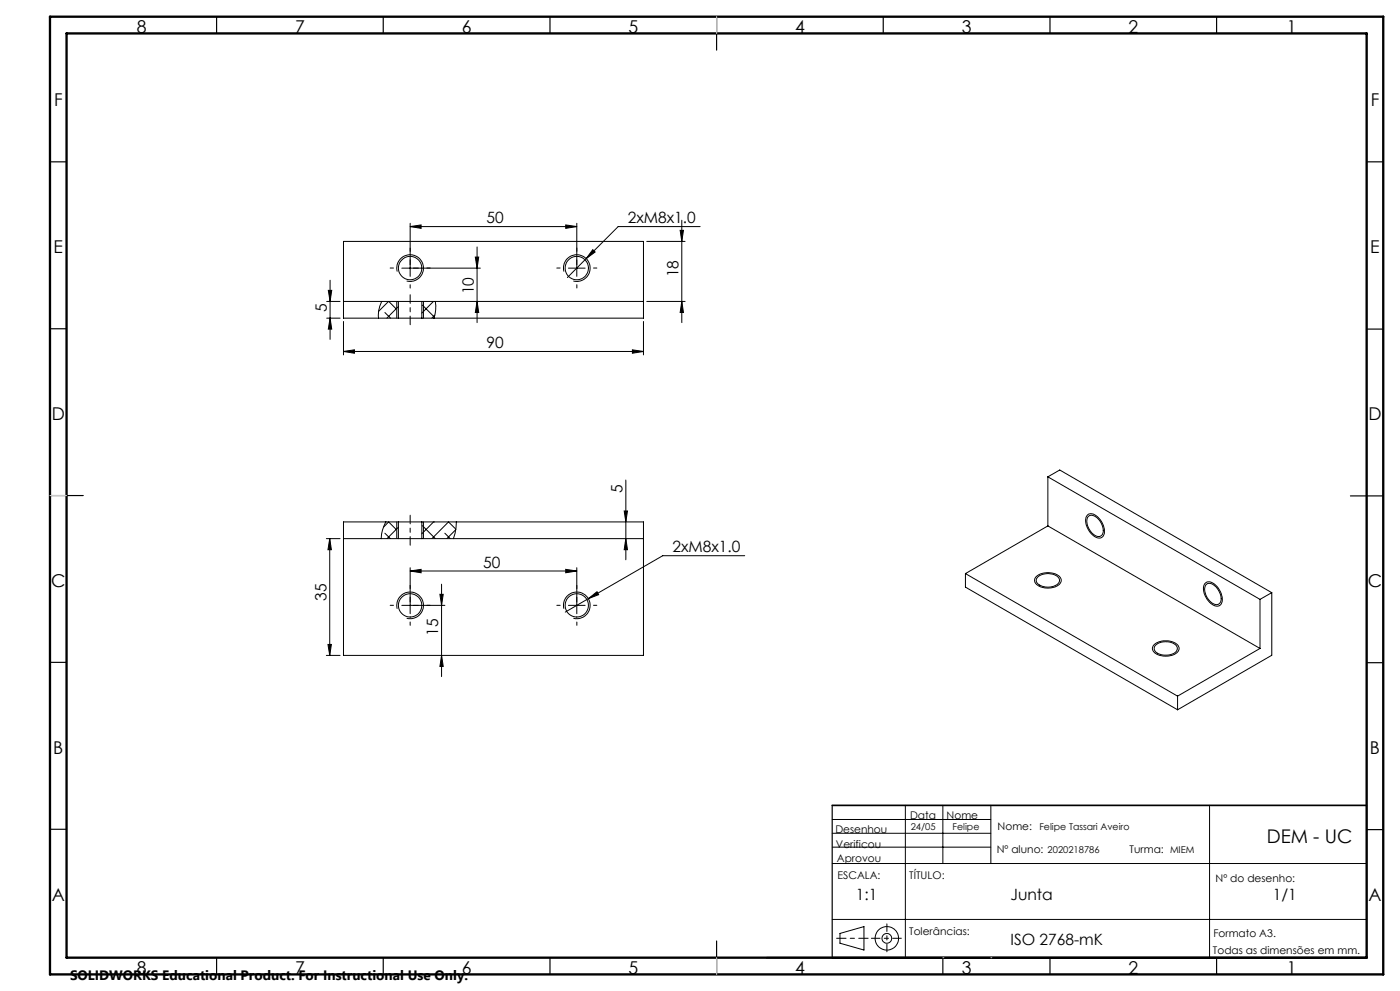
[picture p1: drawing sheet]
<svg xmlns="http://www.w3.org/2000/svg" width="420mm" height="297mm" viewBox="0 0 420 297" stroke-linecap="round" stroke-linejoin="round" font-family="sans-serif">
<g fill="none" stroke="#000" stroke-width=".3">
<path d="M123 67.9l3.3-.5v1zM123 67.9h50M123 66.9v15.9M142.6 77h1l-.5 3.4zM143.1 74v22.7M169.7 67.4l3.3 .5-3.3 .5zM173 66.9v15.9M175.9 77.5l-5.7 5.7M177.8 74.8l.7 .7-2.6 2zM194 72.4h11.5M204 69h1l-.5 3.4zM204.5 66v30.7"/>
<path d="M210 67.9h-24.5l-9.6 9.6M98 90.3h4M98 95.4h4M98.5 87h1l-.5 3.3zM99 84v17.7M99 95.4l.5 3.2h-1zM103 90.3h16.5M103 96.3v10.1M114.5 90.3a8.6 8.6 0 0 0-.9 5.1M115.5 93.7l1.7 1.7M116.6 90.3l-3 3M116.6 90.3l2.3 2.3"/>
<path d="M119 90.3v5.1M119.2 81.4a4 4 0 0 1 3.5-5.1 4 4 0 0 1 4.3 4.4 4 4 0 0 1-5 3.5M119.5 91.9l-3.4 3.5M119.5 90.3h7M119.5 95.4h7M119.5 95.4h-16.5v-23h90v23h-66.5M119.5 90.3v5.1M120.5 80.4h23.6M126.5 90.3h66.5M126.5 90.3v5.1M126.7 91.4l3.6 3.6M127 90.3v5.1"/>
<path d="M130 90.3l-3.5 3.5M130.5 94.4l-1 1M130.6 90.3a10.1 10.1 0 0 1-.4 5.1M143.1 90.3l.5 3.4h-1zM169.2 81.4a4 4 0 0 1 3.4-5.1 4 4 0 0 1 4.4 4.3 4 4 0 0 1-5 3.6M170.5 80.4h5M193 96.3v10.1M194 90.3h11.5M204.5 90.3l.5 3.4h-1zM103 105.3l3.3-.5v1.1zM103 105.3h90M189.7 104.8l3.3 .5-3.3 .6z"/>
<path d="M115 158l1.6-1.6 2.3 2.3M115.5 159.8l1.6 1.6M115.7 156.4a10.8 10.8 0 0 0-1.3 5M119 156.4v5M119.5 158l-3.4 3.4M119.5 156.4h7M119.5 156.4h-16.5v40h90v-40h-66.5M119.5 156.4v5M126.5 156.4v5M126.7 157.5l3.9 3.9M127 156.4v5M130.1 156.4l-3.6 3.6"/>
<path d="M130.1 156.4h.1M133.5 159.8l1.6 1.6M136.7 158.7l-2.6 2.7M136.8 158.6l-2.3-2.2-4.9 5M136.9 156.4l-.4 3.4-.5 1.6M187.3 153.1h.9l-.5 3.3zM187.7 143.9v23.9M314.4 157.6l-24.8 14.3M314.4 157.6l63.6 36.7M314.4 142.9v14.7M314.4 142.9l63.6 36.7M314.4 142.9l3.5-2 63.6 36.7"/>
<path d="M326.2 154.3a2.64 2.64 0 0 1 3.7 1.2 4.4 4.4 0 0 1 .9 5.4 2.61 2.61 0 0 1-3.6-1.2 4.5 4.5 0 0 1-1-5.4zM326.6 154.7a2.76 2.76 0 0 1 3.5 1.7 3.1 3.1 0 0 1 0 4.3 3.7 3.7 0 0 1-3.9-3.2 2.65 2.65 0 0 1 .4-2.8zM97.9 161.4h4.1M98.9 161.4l.5 3.3h-1zM98.9 161.4v35M103 161.4h16.5M119.5 161.4h7M123 171.1l3.3-.5v1.1zM123 170.1v13.8M123 171.1h50M126.5 161.4h66.5M132 178.1h1l-.5 3.3z"/>
<path d="M132.5 175.1v27.7M169.7 170.6l3.3 .5-3.3 .6zM173 170.1v13.8M176.5 179.4l2.6-2.1 .5 .9zM176.5 179.4l-6.9 4M187.7 161.4l.5 3.3h-.9zM223.4 166.5h-24.6l-22.3 12.9M289.6 171.9l63.7 36.7M289.6 171.9v4.1l63.7 36.7M310.7 173a5.4 5.4 0 0 1 7.5 .3 2.21 2.21 0 0 1-2.2 2.7 4.7 4.7 0 0 1-5.6-1.7v-.7zM311.3 173a4.8 4.8 0 0 1 6.3 .2 1.76 1.76 0 0 1-1.5 2.5 4.6 4.6 0 0 1-5.2-1.3v-.9zM361.5 174.9a2.22 2.22 0 0 1 3.3 .6 5 5 0 0 1 1.5 5.6 2.41 2.41 0 0 1-3.6-.8 4.7 4.7 0 0 1-1.2-5.4z"/>
<path d="M361.8 175.3a2.15 2.15 0 0 1 3.1 .7 4.2 4.2 0 0 1 1 4.8 2.12 2.12 0 0 1-3.1-.8 4.3 4.3 0 0 1-1-4.7zM378 179.6v14.7M381.5 177.6v18.8l-28.2 16.3M381.5 177.6l-3.5 2M97.9 196.4h4.1M98.4 193.1h1l-.5 3.3zM119.2 182.5a4 4 0 0 1 3.5-5.1 4 4 0 0 1 4.3 4.4 4 4 0 0 1-5 3.5M120.5 181.4h13M132.5 196.4l.5 3.3h-1zM169.2 182.5a4 4 0 0 1 3.4-5.1 4 4 0 0 1 4.4 4.3 4 4 0 0 1-5 3.6M170.5 181.4h5M346.1 193.4a5.6 5.6 0 0 1 7.4 .1 1.93 1.93 0 0 1-1.6 2.8 5.4 5.4 0 0 1-6-1.3l-.2-.8z"/>
<path d="M346.6 193.4a4.8 4.8 0 0 1 6.4 .2 1.76 1.76 0 0 1-1.6 2.5 4.4 4.4 0 0 1-5.1-1.3v-.6zM378 194.3l-24.7 14.3M353.3 208.6v4.1M249.7 258.8h160.3M249.7 249.7h47.6M249.7 245.6h47.6M249.7 253.9h47.6M271.6 241.4v45.6M282.9 241.4v17.4M297.3 241.4v17.4M362.9 241.4v45.6M249.7 275.6h160.3"/>
<path d="M252 279.7l7.2-2v7l-7.2-2z"/>
<circle cx="123" cy="80.3" r="3.5"/>
<circle cx="173" cy="80.3" r="3.5"/>
<circle cx="123" cy="181.4" r="3.5"/>
<circle cx="173" cy="181.4" r="3.5"/>
<circle cx="266" cy="281.2" r="1.46"/>
<circle cx="266.1" cy="281.2" r="3.5"/>
</g>
<path d="M123.1 97.3v-9M123.1 163.4v-9" fill="none" stroke="#000" stroke-width=".3" stroke-dasharray="15.2 1.3 1.3 1.3" stroke-dashoffset="12.6"/>
<path d="M261.4 281.2h9" fill="none" stroke="#000" stroke-width=".3" stroke-dasharray="15.2 1.3 1.3 1.3" stroke-dashoffset="12.7"/>
<path d="M266.1 276.9v8.3" fill="none" stroke="#000" stroke-width=".3" stroke-dasharray="15.2 1.3 1.3 1.3" stroke-dashoffset="13"/>
<path d="M260.4 281.2h-9.4" fill="none" stroke="#000" stroke-width=".3" stroke-dasharray="15.2 1.3 1.3 1.3" stroke-dashoffset="12.4"/>
<g fill="none" stroke="#000" stroke-width=".35">
<path d="M65 5v5M115 5v5M165 5v5M215 5v10M265 5v5M315 5v5M365 5v5M15 48.5h5M410 48.5h5M15 98.5h5M410 98.6h5M15 148.5h10"/>
<path d="M405.1 148.6h9.9M15 198.5h5M410 198.6h5M15 248.5h5M249.7 241.4v45.6M410 248.6h5M410 241.4v45.6M65 287v5M115 287v5M165 287v5M215 282v10M282.9 287v5"/>
<path d="M315 287v5M365 287v5"/>
</g>
<path d="M249.7 241.4h160.3M230 287h180" fill="none" stroke="#000" stroke-width=".5"/>
<path d="M15 5h400v287h-400zM20 10h390v277h-390z" fill="none" stroke="#000" stroke-width=".7"/>
<path d="M282.9 287h.1M297.3 287h.1" fill="none" stroke="#c0c0c0" stroke-width=".3"/>
<path d="M215 5v5M15 148.5h5M215 287v5" fill="none" stroke="#c0c0c0" stroke-width=".35"/>
<g fill="none" stroke="#000" stroke-width=".3" stroke-dasharray="15.2 1.3 1.3 1.3">
<path d="M123.1 75.3v-1M173.1 75.3v-1M118.1 80.3h-1M123.1 85.3v1M128.1 80.3h1M168.1 80.3h-1M173.1 85.3v1M178.1 80.3h1M123.1 176.4v-1M173.1 176.4v-1M118.1 181.4h-1M123.1 186.4v1"/>
<path d="M128.1 181.4h1M168.1 181.4h-1M173.1 186.4v1M178.1 181.4h1"/>
</g>
<g fill="#000">
<path d="M123 67.9l3.3-.5v1zM169.7 67.4l3.3 .5-3.3 .5z"/>
<path d="M177.8 74.8l-1.9 2.7 2.6-2zM103 105.3l3.3-.5v1.1zM189.7 104.8l3.3 .5-3.3 .6zM176.5 179.4l3.1-1.2-.5-.9zM123 171.1l3.3-.5v1.1zM169.7 170.6l3.3 .5-3.3 .6z"/>
<path d="M142.6 77h1l-.5 3.4zM143.1 90.3l.5 3.4h-1zM98.5 87h1l-.5 3.3zM99 95.4l.5 3.2h-1zM187.3 153.1h.9l-.5 3.3zM187.7 161.4l.5 3.3h-.9zM132 178.1h1l-.5 3.3zM132.5 196.4l.5 3.3h-1z"/>
<path d="M204.5 90.3l.5 3.4h-1zM204 69h1l-.5 3.4z"/>
<path d="M98.4 193.1h1l-.5 3.3zM98.9 161.4l.5 3.3h-1z"/>
</g>
<text font-size="5.6" x="380" y="252.6">DEM - UC</text>
<g font-size="5.3">
<text x="41" y="9.9">8</text>
<text x="88.5" y="9.9">7</text>
<text x="138.5" y="9.9">6</text>
<text x="188.5" y="9.9">5</text>
<text x="238.5" y="9.9">4</text>
<text x="288.5" y="9.9">3</text>
<text x="338.5" y="9.9">2</text>
<text x="386" y="9.9">1</text>
<text x="16.2" y="31.7">F</text>
<text x="411.2" y="31.7">F</text>
<text x="16.1" y="75.9">E</text>
<text x="411.1" y="75.9">E</text>
<text x="15.5" y="125.9">D</text>
<text x="410.5" y="125.9">D</text>
<text x="15.4" y="175.9">C</text>
<text x="410.4" y="175.9">C</text>
<text x="16" y="225.9">B</text>
<text x="411" y="225.9">B</text>
<text x="15.5" y="270.2">A</text>
<text x="410.5" y="270.2">A</text>
<text x="41" y="291.9">8</text>
<text x="88.5" y="291.9">7</text>
<text x="138.5" y="291.9">6</text>
<text x="188.5" y="291.9">5</text>
<text x="238.5" y="291.9">4</text>
<text x="288.5" y="291.9">3</text>
<text x="338.5" y="291.9">2</text>
<text x="386" y="291.9">1</text>
</g>
<g font-size="4.7">
<text x="145.9" y="66.9">50</text>
<text x="188.4" y="66.9">2xM8x1.0</text>
<text x="203.5" y="83.2" transform="rotate(-90 203.5 83.2)">18</text>
<text x="142.1" y="88.3" transform="rotate(-90 142.1 88.3)">10</text>
<text x="98" y="93.5" transform="rotate(-90 98 93.5)">5</text>
<text x="145.9" y="104.3">90</text>
<text x="186.8" y="147.7" transform="rotate(-90 186.8 147.7)">5</text>
<text x="201.7" y="165.5">2xM8x1.0</text>
<text x="145" y="170.1">50</text>
<text x="97.9" y="180.1" transform="rotate(-90 97.9 180.1)">35</text>
<text x="131.5" y="190.6" transform="rotate(-90 131.5 190.6)">15</text>
<text x="256.8" y="269.7">1:1</text>
<text x="303.2" y="269.7">Junta</text>
<text x="381.9" y="269.7">1/1</text>
<text x="303.2" y="283.4">ISO 2768-mK</text>
</g>
<text font-size="4.1" x="21" y="293.7">SOLIDWORKS Educational Product. For Instructional Use Only.</text>
<g font-size="3.2">
<text x="273" y="245.6">Data</text>
<text x="284" y="245.6">Nome</text>
<text x="250.6" y="249.7">Desenhou</text>
<text x="299.3" y="248.8">Nome:</text>
<text x="250.8" y="254.1">Verificou</text>
<text x="299" y="255.8">Nº aluno:</text>
<text x="338.9" y="255.8">Turma:</text>
<text x="251.1" y="258.3">Aprovou</text>
<text x="251.3" y="263.4">ESCALA:</text>
<text x="272.8" y="263.4">TÍTULO:</text>
<text x="364.7" y="264.4">Nº do desenho:</text>
<text x="272.8" y="280.2">Tolerâncias:</text>
<text x="364" y="280.7">Formato A3.</text>
<text x="363.9" y="285.8">Todas as dimensões em mm.</text>
</g>
<g font-size="2.8">
<text x="273.2" y="248.6">24/05</text>
<text x="285.8" y="248.6">Felipe</text>
<text x="311.8" y="248.6">Felipe Tassari Aveiro</text>
<text x="314.3" y="255.6">2020218786</text>
<text x="351" y="255.6">MIEM</text>
</g>
</svg>
